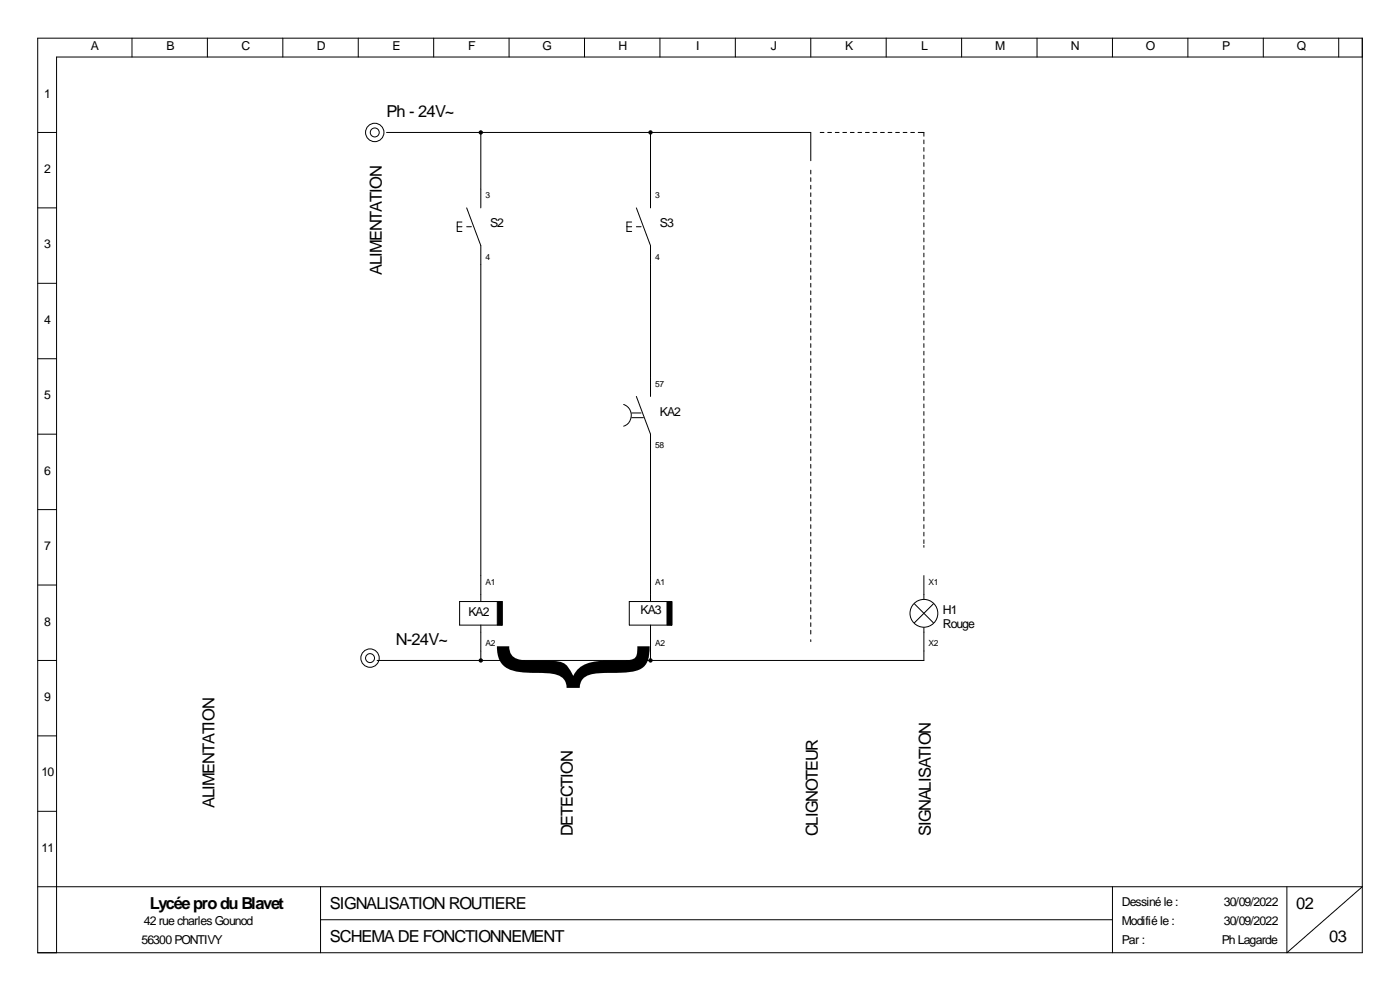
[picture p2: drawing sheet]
<svg xmlns="http://www.w3.org/2000/svg" width="297mm" height="210mm" viewBox="0 0 297 210" stroke-linecap="round" stroke-linejoin="round" font-family="sans-serif">
<g fill="none" stroke="#000" stroke-width=".21">
<path d="M8 8.1h281v194h-281zM28 8.1v4M44 8.1v4M60 8.1v4M76 8.1v4M92 8.1v4M108 8.1v4M124 8.1v4M140 8.1v4M156 8.1v4M172 8.1v4M188 8.1v4"/>
<path d="M204 8.1v4M220 8.1v4M236 8.1v4M252 8.1v4M268 8.1v4M284 8.1v4M289 12.1h-277v190M8 28.1h4M82 28.1h90v6M102 28.1v16M138 28.1v16M172 36.1v.8"/>
<path d="M172 37.7v.8M172 39.3v.8M174 28.1h.8M175.6 28.1h.8M177.2 28.1h.8M178.8 28.1h.8M180.4 28.1h.8M182 28.1h.8M183.6 28.1h.8M185.2 28.1h.8M186.8 28.1h.8M188.4 28.1h.8"/>
<path d="M190 28.1h.8M191.6 28.1h.8M193.2 28.1h.8M194.8 28.1h1.2v.8M196 29.7v.8M196 31.3v.8M196 32.9v.8M196 34.5v.8M196 36.1v.8M196 37.7v.8M196 39.3v.8M8 44.1h4"/>
<path d="M97 48.1h1M98 47.1h-1v2h1M99 44.1l3 8v75.5M99 48.1h1M133 48.1h1M134 47.1h-1v2h1M135 44.1l3 8v32M135 48.1h1M172 40.9v.8M172 42.5v.8M172 44.1v.8M172 45.7v.8"/>
<path d="M172 47.3v.8M172 48.9v.8M172 50.5v.8M172 52.1v.8M172 53.7v.8M172 55.3v.8M172 56.9v.8M172 58.5v.8M196 40.9v.8M196 42.5v.8M196 44.1v.8M196 45.7v.8"/>
<path d="M196 47.3v.8M196 48.9v.8M196 50.5v.8M196 52.1v.8M196 53.7v.8M196 55.3v.8M196 56.9v.8M196 58.5v.8M8 60.1h4M8 76.1h4M172 60.1v.8M172 61.7v.8"/>
<path d="M172 63.3v.8M172 64.9v.8M172 66.5v.8M172 68.1v.8M172 69.7v.8M172 71.3v.8M172 72.9v.8M172 74.5v.8M172 76.1v.8M172 77.7v.8M172 79.3v.8M196 60.1v.8"/>
<path d="M196 61.7v.8M196 63.3v.8M196 64.9v.8M196 66.5v.8M196 68.1v.8M196 69.7v.8M196 71.3v.8M196 72.9v.8M196 74.5v.8M196 76.1v.8M196 77.7v.8M196 79.3v.8"/>
<path d="M8 92.1h4M132.3 85.8a2.44 2.44 0 0 1 1.6 2.3 2.44 2.44 0 0 1-1.6 2.3M134 87.6h2M134 88.6h2.5M135 84.1l3 8v35.5M172 80.9v.8M172 82.5v.8M172 84.1v.8M172 85.7v.8M172 87.3v.8M172 88.9v.8M172 90.5v.8"/>
<path d="M172 92.1v.8M172 93.7v.8M172 95.3v.8M172 96.9v.8M172 98.5v.8M196 80.9v.8M196 82.5v.8M196 84.1v.8M196 85.7v.8M196 87.3v.8M196 88.9v.8M196 90.5v.8"/>
<path d="M196 92.1v.8M196 93.7v.8M196 95.3v.8M196 96.9v.8M196 98.5v.8M8 108.1h4M172 100.1v.8M172 101.7v.8M172 103.3v.8M172 104.9v.8M172 106.5v.8M172 108.1v.8"/>
<path d="M172 109.7v.8M172 111.3v.8M172 112.9v.8M172 114.5v.8M172 116.1v.8M172 117.7v.8M172 119.3v.8M196 100.1v.8M196 101.7v.8M196 103.3v.8M196 104.9v.8M196 106.5v.8"/>
<path d="M196 108.1v.8M196 109.7v.8M196 111.3v.8M196 112.9v.8M196 114.5v.8M196 115.7v.4M8 124.1h4M97.5 127.6h9v5h-9zM102 132.6v7.5M133.5 127.6h9v5h-9zM138 132.6v7.5M172 120.9v.8"/>
<path d="M172 122.5v.8M172 124.1v.8M172 125.7v.8M172 127.3v.8M172 128.9v.8M172 130.5v.8M172 132.1v.8M172 133.7v.8M172 135.7v.4M194 128.1l4 4M196 133.1v7h-116M196 122.1v5"/>
<path d="M198 128.1l-4 4M8 140.1h4M8 156.1h4M8 172.1h4M8 188.1h281l-16 14v-14M68 195.1h168M68 188.1v14M236 188.1v14"/>
<circle cx="79.5" cy="28.1" r="1.95"/>
<circle cx="79.5" cy="28.1" r=".95"/>
<circle cx="78.5" cy="139.6" r="1.95"/>
<circle cx="78.5" cy="139.6" r=".95"/>
<circle cx="196" cy="130.1" r="2.95"/>
</g>
<g fill="#000" stroke="#000" stroke-width=".21">
<path d="M105.5 127.6h1v5h-1z" fill-rule="evenodd"/>
<path d="M141.5 127.6h1v5h-1z" fill-rule="evenodd"/>
<circle cx="102" cy="28.1" r=".35"/>
<circle cx="138" cy="28.1" r=".35"/>
<circle cx="102" cy="140.1" r=".35"/>
<circle cx="138" cy="140.1" r=".35"/>
</g>
<text font-size="35.3" x="130.9" y="147.4" transform="rotate(-90 130.9 147.4)">{</text>
<g font-size="3.5">
<text x="82" y="24.9">Ph - 24V~</text>
<text x="81" y="58.4" transform="rotate(-90 81 58.4)">ALIMENTATION</text>
<text x="84" y="136.9">N-24V~</text>
<text x="45.5" y="171.4" transform="rotate(-90 45.5 171.4)">ALIMENTATION</text>
<text x="121.5" y="177.4" transform="rotate(-90 121.5 177.4)">DETECTION</text>
<text x="173.5" y="177.4" transform="rotate(-90 173.5 177.4)">CLIGNOTEUR</text>
<text x="197.5" y="177.4" transform="rotate(-90 197.5 177.4)">SIGNALISATION</text>
<text x="31.8" y="192.9">LycéeproduBlavet</text>
<text x="70" y="192.9">SIGNALISATION ROUTIERE</text>
<text x="275" y="192.9">02</text>
<text x="70" y="199.9">SCHEMA DE FONCTIONNEMENT</text>
<text x="282" y="199.9">03</text>
</g>
<g font-size="2.6">
<text x="19.3" y="10.7">A</text>
<text x="35.3" y="10.7">B</text>
<text x="51.2" y="10.7">C</text>
<text x="67.2" y="10.7">D</text>
<text x="83.3" y="10.7">E</text>
<text x="99.3" y="10.7">F</text>
<text x="115.1" y="10.7">G</text>
<text x="131.2" y="10.7">H</text>
<text x="147.7" y="10.7">I</text>
<text x="163.5" y="10.7">J</text>
<text x="179.3" y="10.7">K</text>
<text x="195.4" y="10.7">L</text>
<text x="211.1" y="10.7">M</text>
<text x="227.2" y="10.7">N</text>
<text x="243.1" y="10.7">O</text>
<text x="259.3" y="10.7">P</text>
<text x="275.1" y="10.7">Q</text>
<text x="9.4" y="20.7">1</text>
<text x="9.4" y="36.7">2</text>
<text x="9.4" y="52.7">3</text>
<text x="104" y="48.2">S2</text>
<text x="140" y="48.2">S3</text>
<text x="9.4" y="68.7">4</text>
<text x="9.4" y="84.7">5</text>
<text x="140" y="88.2">KA2</text>
<text x="9.4" y="100.7">6</text>
<text x="9.4" y="116.7">7</text>
<text x="99.4" y="130.7">KA2</text>
<text x="135.9" y="130.2">KA3</text>
<text x="200" y="130.2">H1</text>
<text x="9.4" y="132.7">8</text>
<text x="200" y="133.2">Rouge</text>
<text x="9.4" y="148.7">9</text>
<text x="8.8" y="164.7">10</text>
<text x="8.8" y="180.7">11</text>
<text x="30.5" y="196.2">42 rue charles Gounod</text>
<text x="238" y="192.2">Dessiné le :</text>
<text x="238" y="196.2">Modifié le :</text>
<text x="259.6" y="192.2">30/09/2022</text>
<text x="259.6" y="196.2">30/09/2022</text>
<text x="30" y="200.2">56300 PONTIVY</text>
<text x="238" y="200.2">Par :</text>
<text x="259.2" y="200.2">Ph Lagarde</text>
</g>
<g font-size="1.8">
<text x="103" y="42.1">3</text>
<text x="139" y="42.1">3</text>
<text x="103" y="55.1">4</text>
<text x="139" y="55.1">4</text>
<text x="139" y="82.1">57</text>
<text x="139" y="95.1">58</text>
<text x="103" y="124.1">A1</text>
<text x="139" y="124.1">A1</text>
<text x="197" y="124.1">X1</text>
<text x="103" y="137.1">A2</text>
<text x="139" y="137.1">A2</text>
<text x="197" y="137.1">X2</text>
</g>
</svg>
